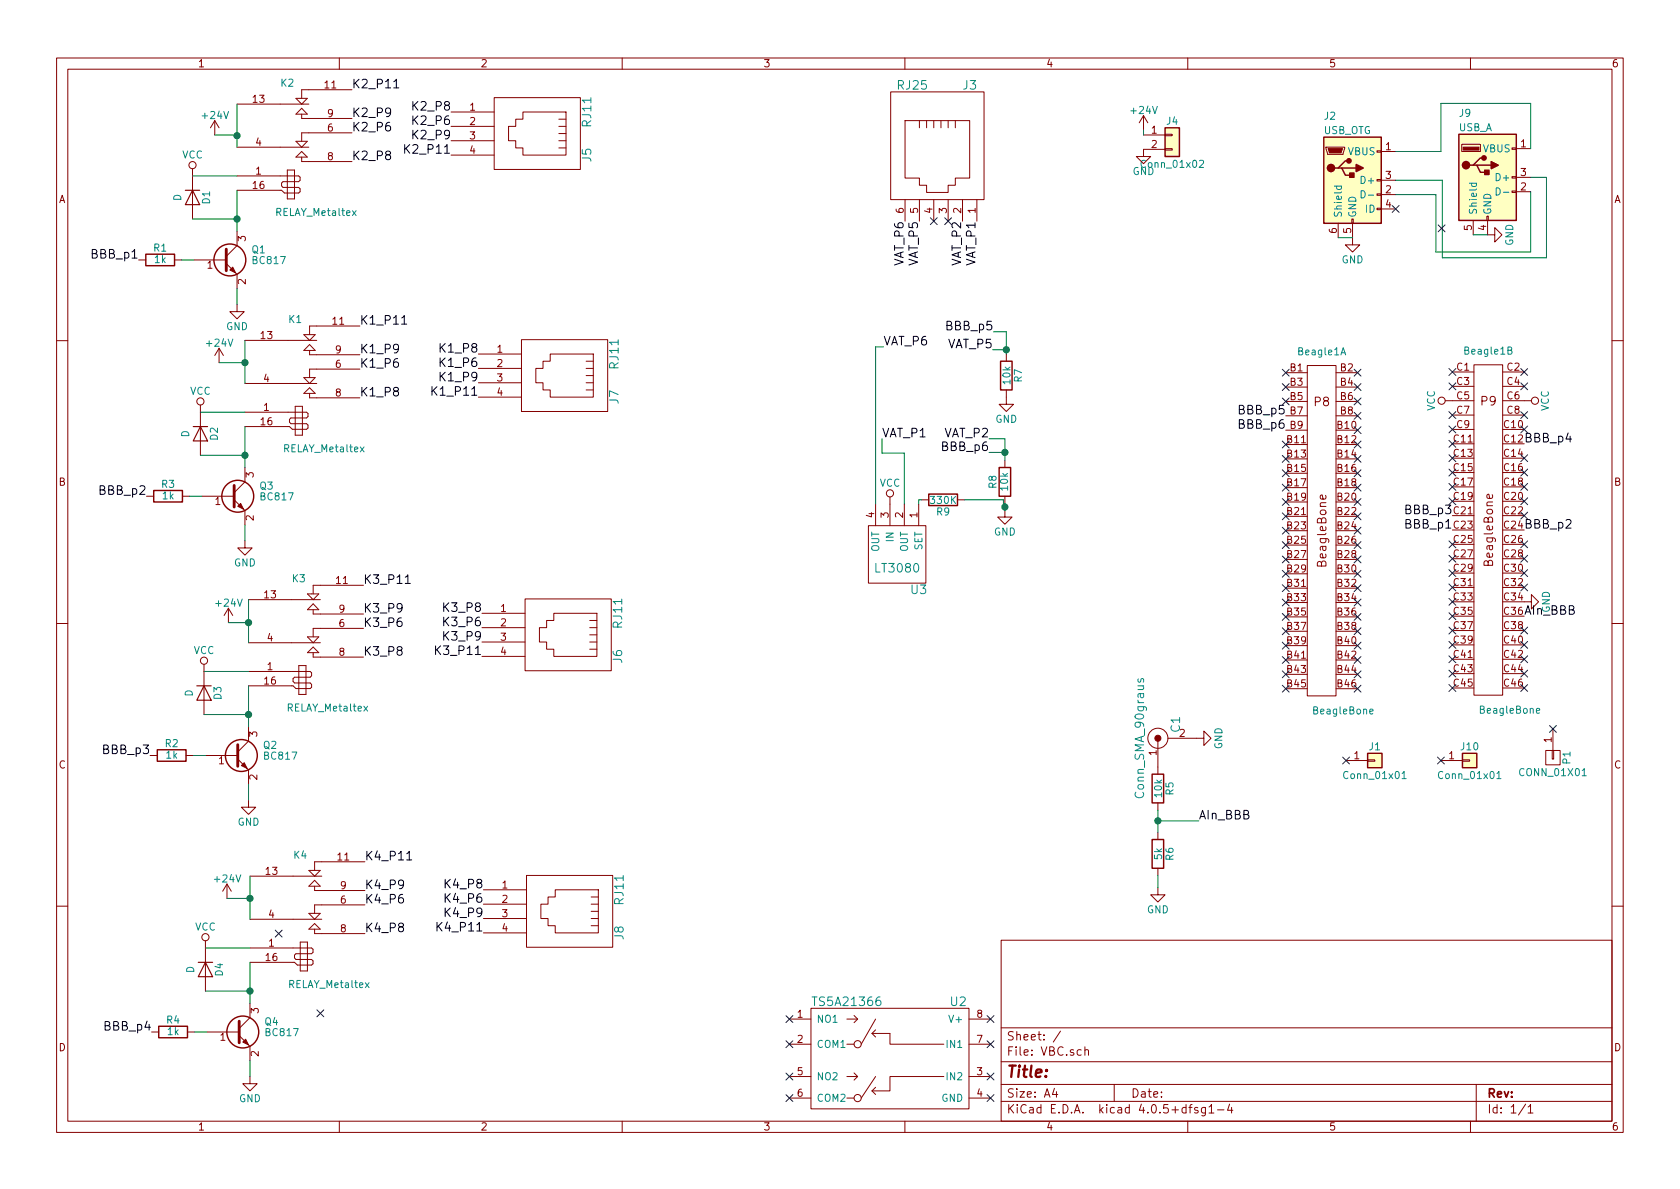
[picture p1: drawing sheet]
EESchema Schematic File Version 2
LIBS:power
LIBS:device
LIBS:transistors
LIBS:conn
LIBS:linear
LIBS:regul
LIBS:74xx
LIBS:cmos4000
LIBS:adc-dac
LIBS:memory
LIBS:xilinx
LIBS:microcontrollers
LIBS:dsp
LIBS:microchip
LIBS:analog_switches
LIBS:motorola
LIBS:texas
LIBS:intel
LIBS:audio
LIBS:interface
LIBS:digital-audio
LIBS:philips
LIBS:display
LIBS:cypress
LIBS:siliconi
LIBS:opto
LIBS:atmel
LIBS:contrib
LIBS:valves
LIBS:Controle
LIBS:VBC-cache
EELAYER 25 0
EELAYER END
$Descr A4 11693 8268
encoding utf-8
Sheet 1 1
Title ""
Date ""
Rev ""
Comp ""
Comment1 ""
Comment2 ""
Comment3 ""
Comment4 ""
$EndDescr
$Comp
L BeagleBone Beagle1
U 1 1
P 9200 3685
F 0 "Beagle1" H 9200 4935 50  0000 C CNN
F 1 "BeagleBone" H 9350 2435 50  0000 C CNN
F 2 "Controle:BEAGLEBONEBLACK" H 9200 2585 60  0001 C CNN
F 3 "" H 9200 2585 60  0000 C CNN
	1    9200 3685
	1    0    0    -1  
$EndComp
$Comp
L BeagleBone Beagle1
U 2 1
P 10360 3680
F 0 "Beagle1" H 10360 4930 50  0000 C CNN
F 1 "BeagleBone" H 10510 2430 50  0000 C CNN
F 2 "Controle:BEAGLEBONEBLACK" H 10360 2580 60  0001 C CNN
F 3 "" H 10360 2580 60  0000 C CNN
	2    10360 3680
	1    0    0    -1  
$EndComp
$Comp
L TS5A21366 U2
U 1 1
P 6195 7385
F 0 "U2" H 6670 7810 60  0000 C CNN
F 1 "TS5A21366" H 5895 7810 60  0000 C CNN
F 2 "Controle:VSSOP-8" H 6195 7385 60  0001 C CNN
F 3 "" H 6195 7385 60  0000 C CNN
	1    6195 7385
	1    0    0    -1  
$EndComp
$Comp
L CONN_01X01 P1
U 1 1
P 10810 5265
F 0 "P1" H 10810 5365 50  0000 C CNN
F 1 "CONN_01X01" V 10910 5265 50  0000 C CNN
F 2 "Controle:LNLS_LOGO" H 10810 5265 50  0001 C CNN
F 3 "" H 10810 5265 50  0000 C CNN
	1    10810 5265
	0    1    1    0   
$EndComp
$Comp
L BC817 Q3
U 1 1
P 1605 3445
F 0 "Q3" H 1805 3520 50  0000 L CNN
F 1 "BC817" H 1805 3445 50  0000 L CNN
F 2 "TO_SOT_Packages_SMD:SOT-23" H 1805 3370 50  0001 L CIN
F 3 "" H 1605 3445 50  0001 L CNN
	1    1605 3445
	1    0    0    -1  
$EndComp
$Comp
L RELAY_Metaltex K1
U 1 1
P 2105 2610
F 0 "K1" H 2055 3010 50  0000 C CNN
F 1 "RELAY_Metaltex" H 2255 2110 50  0000 C CNN
F 2 "Relays_THT:Relay_DPDT_Omron_G5V-2" H 2105 2610 50  0001 C CNN
F 3 "" H 2105 2610 50  0000 C CNN
	1    2105 2610
	1    0    0    -1  
$EndComp
$Comp
L VCC #PWR01
U 1 1
P 1395 2860
F 0 "#PWR01" H 1395 2710 50  0001 C CNN
F 1 "VCC" H 1395 3010 50  0000 C CNN
F 2 "" H 1395 2860 50  0001 C CNN
F 3 "" H 1395 2860 50  0001 C CNN
	1    1395 2860
	1    0    0    -1  
$EndComp
$Comp
L GND #PWR02
U 1 1
P 1705 3755
F 0 "#PWR02" H 1705 3505 50  0001 C CNN
F 1 "GND" H 1705 3605 50  0000 C CNN
F 2 "" H 1705 3755 50  0001 C CNN
F 3 "" H 1705 3755 50  0001 C CNN
	1    1705 3755
	1    0    0    -1  
$EndComp
$Comp
L R R3
U 1 1
P 1170 3445
F 0 "R3" V 1250 3445 50  0000 C CNN
F 1 "1k" V 1170 3445 50  0000 C CNN
F 2 "Resistors_SMD:R_0805" V 1100 3445 50  0001 C CNN
F 3 "" H 1170 3445 50  0001 C CNN
	1    1170 3445
	0    -1   -1   0   
$EndComp
Text Label 1020 3445 2    60   ~ 0
BBB_p2
$Comp
L BC817 Q1
U 1 1
P 1550 1800
F 0 "Q1" H 1750 1875 50  0000 L CNN
F 1 "BC817" H 1750 1800 50  0000 L CNN
F 2 "TO_SOT_Packages_SMD:SOT-23" H 1750 1725 50  0001 L CIN
F 3 "" H 1550 1800 50  0001 L CNN
	1    1550 1800
	1    0    0    -1  
$EndComp
$Comp
L RELAY_Metaltex K2
U 1 1
P 2050 965
F 0 "K2" H 2000 1365 50  0000 C CNN
F 1 "RELAY_Metaltex" H 2200 465 50  0000 C CNN
F 2 "Relays_THT:Relay_DPDT_Omron_G5V-2" H 2050 965 50  0001 C CNN
F 3 "" H 2050 965 50  0000 C CNN
	1    2050 965 
	1    0    0    -1  
$EndComp
$Comp
L VCC #PWR03
U 1 1
P 1340 1215
F 0 "#PWR03" H 1340 1065 50  0001 C CNN
F 1 "VCC" H 1340 1365 50  0000 C CNN
F 2 "" H 1340 1215 50  0001 C CNN
F 3 "" H 1340 1215 50  0001 C CNN
	1    1340 1215
	1    0    0    -1  
$EndComp
$Comp
L GND #PWR04
U 1 1
P 1650 2110
F 0 "#PWR04" H 1650 1860 50  0001 C CNN
F 1 "GND" H 1650 1960 50  0000 C CNN
F 2 "" H 1650 2110 50  0001 C CNN
F 3 "" H 1650 2110 50  0001 C CNN
	1    1650 2110
	1    0    0    -1  
$EndComp
$Comp
L R R1
U 1 1
P 1115 1800
F 0 "R1" V 1195 1800 50  0000 C CNN
F 1 "1k" V 1115 1800 50  0000 C CNN
F 2 "Resistors_SMD:R_0805" V 1045 1800 50  0001 C CNN
F 3 "" H 1115 1800 50  0001 C CNN
	1    1115 1800
	0    -1   -1   0   
$EndComp
Text Label 965  1800 2    60   ~ 0
BBB_p1
$Comp
L BC817 Q4
U 1 1
P 1640 7175
F 0 "Q4" H 1840 7250 50  0000 L CNN
F 1 "BC817" H 1840 7175 50  0000 L CNN
F 2 "TO_SOT_Packages_SMD:SOT-23" H 1840 7100 50  0001 L CIN
F 3 "" H 1640 7175 50  0001 L CNN
	1    1640 7175
	1    0    0    -1  
$EndComp
$Comp
L RELAY_Metaltex K4
U 1 1
P 2140 6340
F 0 "K4" H 2090 6740 50  0000 C CNN
F 1 "RELAY_Metaltex" H 2290 5840 50  0000 C CNN
F 2 "Relays_THT:Relay_DPDT_Omron_G5V-2" H 2140 6340 50  0001 C CNN
F 3 "" H 2140 6340 50  0000 C CNN
	1    2140 6340
	1    0    0    -1  
$EndComp
$Comp
L VCC #PWR05
U 1 1
P 1430 6590
F 0 "#PWR05" H 1430 6440 50  0001 C CNN
F 1 "VCC" H 1430 6740 50  0000 C CNN
F 2 "" H 1430 6590 50  0001 C CNN
F 3 "" H 1430 6590 50  0001 C CNN
	1    1430 6590
	1    0    0    -1  
$EndComp
$Comp
L GND #PWR06
U 1 1
P 1740 7485
F 0 "#PWR06" H 1740 7235 50  0001 C CNN
F 1 "GND" H 1740 7335 50  0000 C CNN
F 2 "" H 1740 7485 50  0001 C CNN
F 3 "" H 1740 7485 50  0001 C CNN
	1    1740 7485
	1    0    0    -1  
$EndComp
$Comp
L R R4
U 1 1
P 1205 7175
F 0 "R4" V 1285 7175 50  0000 C CNN
F 1 "1k" V 1205 7175 50  0000 C CNN
F 2 "Resistors_SMD:R_0805" V 1135 7175 50  0001 C CNN
F 3 "" H 1205 7175 50  0001 C CNN
	1    1205 7175
	0    -1   -1   0   
$EndComp
Text Label 1055 7175 2    60   ~ 0
BBB_p4
$Comp
L BC817 Q2
U 1 1
P 1630 5250
F 0 "Q2" H 1830 5325 50  0000 L CNN
F 1 "BC817" H 1830 5250 50  0000 L CNN
F 2 "TO_SOT_Packages_SMD:SOT-23" H 1830 5175 50  0001 L CIN
F 3 "" H 1630 5250 50  0001 L CNN
	1    1630 5250
	1    0    0    -1  
$EndComp
$Comp
L RELAY_Metaltex K3
U 1 1
P 2130 4415
F 0 "K3" H 2080 4815 50  0000 C CNN
F 1 "RELAY_Metaltex" H 2280 3915 50  0000 C CNN
F 2 "Relays_THT:Relay_DPDT_Omron_G5V-2" H 2130 4415 50  0001 C CNN
F 3 "" H 2130 4415 50  0000 C CNN
	1    2130 4415
	1    0    0    -1  
$EndComp
$Comp
L VCC #PWR07
U 1 1
P 1420 4665
F 0 "#PWR07" H 1420 4515 50  0001 C CNN
F 1 "VCC" H 1420 4815 50  0000 C CNN
F 2 "" H 1420 4665 50  0001 C CNN
F 3 "" H 1420 4665 50  0001 C CNN
	1    1420 4665
	1    0    0    -1  
$EndComp
$Comp
L GND #PWR08
U 1 1
P 1730 5560
F 0 "#PWR08" H 1730 5310 50  0001 C CNN
F 1 "GND" H 1730 5410 50  0000 C CNN
F 2 "" H 1730 5560 50  0001 C CNN
F 3 "" H 1730 5560 50  0001 C CNN
	1    1730 5560
	1    0    0    -1  
$EndComp
$Comp
L R R2
U 1 1
P 1195 5250
F 0 "R2" V 1275 5250 50  0000 C CNN
F 1 "1k" V 1195 5250 50  0000 C CNN
F 2 "Resistors_SMD:R_0805" V 1125 5250 50  0001 C CNN
F 3 "" H 1195 5250 50  0001 C CNN
	1    1195 5250
	0    -1   -1   0   
$EndComp
Text Label 1045 5250 2    60   ~ 0
BBB_p3
$Comp
L R R5
U 1 1
P 8060 5480
F 0 "R5" V 8140 5480 50  0000 C CNN
F 1 "10k" V 8060 5480 50  0000 C CNN
F 2 "Resistors_SMD:R_0805" V 7990 5480 50  0001 C CNN
F 3 "" H 8060 5480 50  0001 C CNN
	1    8060 5480
	1    0    0    -1  
$EndComp
$Comp
L R R6
U 1 1
P 8060 5935
F 0 "R6" V 8140 5935 50  0000 C CNN
F 1 "5k" V 8060 5935 50  0000 C CNN
F 2 "Resistors_SMD:R_0805" V 7990 5935 50  0001 C CNN
F 3 "" H 8060 5935 50  0001 C CNN
	1    8060 5935
	1    0    0    -1  
$EndComp
$Comp
L GND #PWR09
U 1 1
P 8060 6170
F 0 "#PWR09" H 8060 5920 50  0001 C CNN
F 1 "GND" H 8060 6020 50  0000 C CNN
F 2 "" H 8060 6170 50  0001 C CNN
F 3 "" H 8060 6170 50  0001 C CNN
	1    8060 6170
	1    0    0    -1  
$EndComp
Text Label 8345 5705 0    60   ~ 0
AIn_BBB
$Comp
L Conn_SMA_90graus C1
U 1 1
P 8060 5130
F 0 "C1" H 8155 5010 60  0000 C CNN
F 1 "Conn_SMA_90graus" H 8060 5260 60  0000 C CNN
F 2 "Connectors:SMA_THT_Jack_Straight" H 8060 5130 60  0001 C CNN
F 3 "" H 8060 5130 60  0000 C CNN
	1    8060 5130
	0    -1   -1   0   
$EndComp
$Comp
L USB_OTG J2
U 1 1
P 9415 1245
F 0 "J2" H 9215 1695 50  0000 L CNN
F 1 "USB_OTG" H 9215 1595 50  0000 L CNN
F 2 "Connectors:USB_Micro-B" H 9565 1195 50  0001 C CNN
F 3 "" H 9565 1195 50  0001 C CNN
	1    9415 1245
	1    0    0    -1  
$EndComp
$Comp
L GND #PWR010
U 1 1
P 8330 5130
F 0 "#PWR010" H 8330 4880 50  0001 C CNN
F 1 "GND" H 8330 4980 50  0000 C CNN
F 2 "" H 8330 5130 50  0001 C CNN
F 3 "" H 8330 5130 50  0001 C CNN
	1    8330 5130
	0    -1   -1   0   
$EndComp
$Comp
L +24V #PWR011
U 1 1
P 1590 4325
F 0 "#PWR011" H 1590 4175 50  0001 C CNN
F 1 "+24V" H 1590 4465 50  0000 C CNN
F 2 "" H 1590 4325 50  0001 C CNN
F 3 "" H 1590 4325 50  0001 C CNN
	1    1590 4325
	1    0    0    -1  
$EndComp
$Comp
L +24V #PWR012
U 1 1
P 1525 2515
F 0 "#PWR012" H 1525 2365 50  0001 C CNN
F 1 "+24V" H 1525 2655 50  0000 C CNN
F 2 "" H 1525 2515 50  0001 C CNN
F 3 "" H 1525 2515 50  0001 C CNN
	1    1525 2515
	1    0    0    -1  
$EndComp
$Comp
L +24V #PWR013
U 1 1
P 1495 930
F 0 "#PWR013" H 1495 780 50  0001 C CNN
F 1 "+24V" H 1495 1070 50  0000 C CNN
F 2 "" H 1495 930 50  0001 C CNN
F 3 "" H 1495 930 50  0001 C CNN
	1    1495 930 
	1    0    0    -1  
$EndComp
$Comp
L +24V #PWR014
U 1 1
P 1580 6245
F 0 "#PWR014" H 1580 6095 50  0001 C CNN
F 1 "+24V" H 1580 6385 50  0000 C CNN
F 2 "" H 1580 6245 50  0001 C CNN
F 3 "" H 1580 6245 50  0001 C CNN
	1    1580 6245
	1    0    0    -1  
$EndComp
$Comp
L Conn_01x02 J4
U 1 1
P 8160 930
F 0 "J4" H 8160 1030 50  0000 C CNN
F 1 "Conn_01x02" H 8160 730 50  0000 C CNN
F 2 "Connectors_Terminal_Blocks:TerminalBlock_Altech_AK300-2_P5.00mm" H 8160 930 50  0001 C CNN
F 3 "" H 8160 930 50  0001 C CNN
	1    8160 930 
	1    0    0    -1  
$EndComp
$Comp
L VCC #PWR015
U 1 1
P 10110 2780
F 0 "#PWR015" H 10110 2630 50  0001 C CNN
F 1 "VCC" H 10110 2930 50  0000 C CNN
F 2 "" H 10110 2780 50  0001 C CNN
F 3 "" H 10110 2780 50  0001 C CNN
	1    10110 2780
	0    -1   -1   0   
$EndComp
$Comp
L GND #PWR016
U 1 1
P 10610 4180
F 0 "#PWR016" H 10610 3930 50  0001 C CNN
F 1 "GND" H 10610 4030 50  0000 C CNN
F 2 "" H 10610 4180 50  0001 C CNN
F 3 "" H 10610 4180 50  0001 C CNN
	1    10610 4180
	0    -1   -1   0   
$EndComp
$Comp
L +24V #PWR017
U 1 1
P 7960 895
F 0 "#PWR017" H 7960 745 50  0001 C CNN
F 1 "+24V" H 7960 1035 50  0000 C CNN
F 2 "" H 7960 895 50  0001 C CNN
F 3 "" H 7960 895 50  0001 C CNN
	1    7960 895 
	1    0    0    -1  
$EndComp
$Comp
L RJ11 J7
U 1 1
P 3930 2605
F 0 "J7" H 4080 2955 60  0000 C CNN
F 1 "RJ11" H 3780 2955 60  0000 C CNN
F 2 "Controle:RJ11-4P4C-HIROSE" H 3930 2605 60  0001 C CNN
F 3 "" H 3930 2605 60  0000 C CNN
	1    3930 2605
	0    1    1    0   
$EndComp
$Comp
L RJ11 J6
U 1 1
P 3955 4410
F 0 "J6" H 4105 4760 60  0000 C CNN
F 1 "RJ11" H 3805 4760 60  0000 C CNN
F 2 "Controle:RJ11-4P4C-HIROSE" H 3955 4410 60  0001 C CNN
F 3 "" H 3955 4410 60  0000 C CNN
	1    3955 4410
	0    1    1    0   
$EndComp
$Comp
L RJ11 J8
U 1 1
P 3965 6335
F 0 "J8" H 4115 6685 60  0000 C CNN
F 1 "RJ11" H 3815 6685 60  0000 C CNN
F 2 "Controle:RJ11-4P4C-HIROSE" H 3965 6335 60  0001 C CNN
F 3 "" H 3965 6335 60  0000 C CNN
	1    3965 6335
	0    1    1    0   
$EndComp
$Comp
L RJ11 J5
U 1 1
P 3740 920
F 0 "J5" H 3890 1270 60  0000 C CNN
F 1 "RJ11" H 3590 1270 60  0000 C CNN
F 2 "Controle:RJ11-4P4C-HIROSE" H 3740 920 60  0001 C CNN
F 3 "" H 3740 920 60  0000 C CNN
	1    3740 920 
	0    1    1    0   
$EndComp
$Comp
L USB_A J9
U 1 1
P 10355 1225
F 0 "J9" H 10155 1675 50  0000 L CNN
F 1 "USB_A" H 10155 1575 50  0000 L CNN
F 2 "Connectors:USB_A" H 10505 1175 50  0001 C CNN
F 3 "" H 10505 1175 50  0001 C CNN
	1    10355 1225
	1    0    0    -1  
$EndComp
$Comp
L GND #PWR018
U 1 1
P 10355 1625
F 0 "#PWR018" H 10355 1375 50  0001 C CNN
F 1 "GND" H 10355 1475 50  0000 C CNN
F 2 "" H 10355 1625 50  0001 C CNN
F 3 "" H 10355 1625 50  0001 C CNN
	1    10355 1625
	0    -1   -1   0   
$EndComp
$Comp
L GND #PWR019
U 1 1
P 9415 1645
F 0 "#PWR019" H 9415 1395 50  0001 C CNN
F 1 "GND" H 9415 1495 50  0000 C CNN
F 2 "" H 9415 1645 50  0001 C CNN
F 3 "" H 9415 1645 50  0001 C CNN
	1    9415 1645
	1    0    0    -1  
$EndComp
$Comp
L Conn_01x01 J10
U 1 1
P 10230 5285
F 0 "J10" H 10230 5385 50  0000 C CNN
F 1 "Conn_01x01" H 10230 5185 50  0000 C CNN
F 2 "Controle:BEAGLEBONEBLACK_(fixation_holes)" H 10230 5285 50  0001 C CNN
F 3 "" H 10230 5285 50  0001 C CNN
	1    10230 5285
	1    0    0    -1  
$EndComp
$Comp
L VCC #PWR020
U 1 1
P 10610 2780
F 0 "#PWR020" H 10610 2630 50  0001 C CNN
F 1 "VCC" H 10610 2930 50  0000 C CNN
F 2 "" H 10610 2780 50  0001 C CNN
F 3 "" H 10610 2780 50  0001 C CNN
	1    10610 2780
	0    1    1    0   
$EndComp
$Comp
L Conn_01x01 J1
U 1 1
P 9570 5285
F 0 "J1" H 9570 5385 50  0000 C CNN
F 1 "Conn_01x01" H 9570 5185 50  0000 C CNN
F 2 "Controle:Mean_Well_RS15" H 9570 5285 50  0001 C CNN
F 3 "" H 9570 5285 50  0001 C CNN
	1    9570 5285
	1    0    0    -1  
$EndComp
$Comp
L R R8
U 1 1
P 6995 3345
F 0 "R8" V 7075 3345 50  0000 C CNN
F 1 "10k" V 6995 3345 50  0000 C CNN
F 2 "Resistors_SMD:R_0805" V 6925 3345 50  0001 C CNN
F 3 "" H 6995 3345 50  0001 C CNN
	1    6995 3345
	-1   0    0    1   
$EndComp
$Comp
L R R7
U 1 1
P 7005 2605
F 0 "R7" V 7085 2605 50  0000 C CNN
F 1 "10k" V 7005 2605 50  0000 C CNN
F 2 "Resistors_SMD:R_0805" V 6935 2605 50  0001 C CNN
F 3 "" H 7005 2605 50  0001 C CNN
	1    7005 2605
	1    0    0    -1  
$EndComp
Text Label 6910 2425 2    60   ~ 0
VAT_P5
Text Label 6885 3045 2    60   ~ 0
VAT_P2
Text Label 6150 2405 0    60   ~ 0
VAT_P6
$Comp
L GND #PWR021
U 1 1
P 6995 3540
F 0 "#PWR021" H 6995 3290 50  0001 C CNN
F 1 "GND" H 6995 3390 50  0000 C CNN
F 2 "" H 6995 3540 50  0001 C CNN
F 3 "" H 6995 3540 50  0001 C CNN
	1    6995 3540
	1    0    0    -1  
$EndComp
Text Label 6140 3045 0    60   ~ 0
VAT_P1
Text Label 6915 2300 2    60   ~ 0
BBB_p5
Text Label 6885 3140 2    60   ~ 0
BBB_p6
$Comp
L RJ25 J3
U 1 1
P 6500 1080
F 0 "J3" H 6750 1580 60  0000 C CNN
F 1 "RJ25" H 6350 1580 60  0000 C CNN
F 2 "Controle:RJ25_(conversor)" H 6500 1080 60  0001 C CNN
F 3 "" H 6500 1080 60  0000 C CNN
	1    6500 1080
	1    0    0    -1  
$EndComp
Text Label 6800 1530 3    60   ~ 0
VAT_P1
Text Label 6700 1530 3    60   ~ 0
VAT_P2
Text Label 6400 1530 3    60   ~ 0
VAT_P5
Text Label 6300 1530 3    60   ~ 0
VAT_P6
Text Label 10110 3680 2    60   ~ 0
BBB_p1
Text Label 10610 3680 0    60   ~ 0
BBB_p2
Text Label 10110 3580 2    60   ~ 0
BBB_p3
Text Label 10610 3080 0    60   ~ 0
BBB_p4
Text Label 10610 4280 0    60   ~ 0
AIn_BBB
$Comp
L GND #PWR022
U 1 1
P 7005 2755
F 0 "#PWR022" H 7005 2505 50  0001 C CNN
F 1 "GND" H 7005 2605 50  0000 C CNN
F 2 "" H 7005 2755 50  0001 C CNN
F 3 "" H 7005 2755 50  0001 C CNN
	1    7005 2755
	1    0    0    -1  
$EndComp
Text Label 8950 2985 2    60   ~ 0
BBB_p6
Text Label 8950 2885 2    60   ~ 0
BBB_p5
NoConn ~ 9715 1445
NoConn ~ 6500 1530
NoConn ~ 6600 1530
Text Label 2450 615  0    60   ~ 0
K2_P11
NoConn ~ 8950 2585
NoConn ~ 8950 2685
NoConn ~ 8950 2785
NoConn ~ 9450 2585
NoConn ~ 9450 2685
NoConn ~ 9450 2785
NoConn ~ 9450 2885
NoConn ~ 9450 2985
NoConn ~ 9450 3085
NoConn ~ 9450 3185
NoConn ~ 9450 3285
NoConn ~ 8950 3285
NoConn ~ 8950 3185
NoConn ~ 8950 3085
NoConn ~ 10110 3080
NoConn ~ 10110 2980
NoConn ~ 10110 2880
NoConn ~ 10110 3180
NoConn ~ 10110 2580
NoConn ~ 10110 2680
NoConn ~ 10610 2680
NoConn ~ 10610 2580
NoConn ~ 10610 2880
NoConn ~ 10610 2980
NoConn ~ 10610 3180
NoConn ~ 10610 3280
NoConn ~ 10610 3380
NoConn ~ 10610 3480
NoConn ~ 10610 3580
NoConn ~ 10610 3780
NoConn ~ 10610 3880
NoConn ~ 10610 3980
NoConn ~ 10610 4080
NoConn ~ 10610 4380
NoConn ~ 10610 4480
NoConn ~ 10610 4580
NoConn ~ 10610 4680
NoConn ~ 10110 4680
NoConn ~ 10110 4580
NoConn ~ 10110 4480
NoConn ~ 10110 4380
NoConn ~ 10110 4280
NoConn ~ 10110 4180
NoConn ~ 10110 4080
NoConn ~ 10110 3980
NoConn ~ 10110 3480
NoConn ~ 10110 3380
NoConn ~ 9450 3385
NoConn ~ 9450 3485
NoConn ~ 9450 3585
NoConn ~ 9450 3685
NoConn ~ 9450 3785
NoConn ~ 9450 3885
NoConn ~ 9450 3985
NoConn ~ 9450 4085
NoConn ~ 9450 4185
NoConn ~ 9450 4285
NoConn ~ 9450 4385
NoConn ~ 9450 4485
NoConn ~ 9450 4585
NoConn ~ 9450 4685
NoConn ~ 8950 4685
NoConn ~ 8950 4585
NoConn ~ 8950 4485
NoConn ~ 8950 4385
NoConn ~ 8950 4285
NoConn ~ 8950 4185
NoConn ~ 8950 4085
NoConn ~ 8950 3985
NoConn ~ 8950 3885
NoConn ~ 8950 3785
NoConn ~ 8950 3685
NoConn ~ 8950 4785
$Comp
L D D2
U 1 1
P 1395 3010
F 0 "D2" H 1395 3110 50  0000 C CNN
F 1 "D" H 1395 2910 50  0000 C CNN
F 2 "Diodes_SMD:D_0805" H 1395 3010 50  0001 C CNN
F 3 "" H 1395 3010 50  0001 C CNN
	1    1395 3010
	0    1    1    0   
$EndComp
$Comp
L D D1
U 1 1
P 1340 1365
F 0 "D1" H 1340 1465 50  0000 C CNN
F 1 "D" H 1340 1265 50  0000 C CNN
F 2 "Diodes_SMD:D_0805" H 1340 1365 50  0001 C CNN
F 3 "" H 1340 1365 50  0001 C CNN
	1    1340 1365
	0    1    1    0   
$EndComp
$Comp
L D D3
U 1 1
P 1420 4815
F 0 "D3" H 1420 4915 50  0000 C CNN
F 1 "D" H 1420 4715 50  0000 C CNN
F 2 "Diodes_SMD:D_0805" H 1420 4815 50  0001 C CNN
F 3 "" H 1420 4815 50  0001 C CNN
	1    1420 4815
	0    1    1    0   
$EndComp
$Comp
L D D4
U 1 1
P 1430 6740
F 0 "D4" H 1430 6840 50  0000 C CNN
F 1 "D" H 1430 6640 50  0000 C CNN
F 2 "Diodes_SMD:D_0805" H 1430 6740 50  0001 C CNN
F 3 "" H 1430 6740 50  0001 C CNN
	1    1430 6740
	0    1    1    0   
$EndComp
NoConn ~ 9450 4785
NoConn ~ 10110 4780
NoConn ~ 10610 4780
Text Label 3140 1070 2    60   ~ 0
K2_P11
Text Label 2450 915  0    60   ~ 0
K2_P6
Text Label 3140 870  2    60   ~ 0
K2_P6
Text Label 2450 1115 0    60   ~ 0
K2_P8
Text Label 2450 815  0    60   ~ 0
K2_P9
Text Label 3140 770  2    60   ~ 0
K2_P8
Text Label 3140 970  2    60   ~ 0
K2_P9
$Comp
L LT3080 U3
U 1 1
P 6245 3850
F 0 "U3" H 6095 4100 60  0000 C CNN
F 1 "LT3080" H 6245 3950 60  0000 C CNN
F 2 "TO_SOT_Packages_SMD:SOT-223" H 6195 3850 60  0001 C CNN
F 3 "" H 6195 3850 60  0000 C CNN
	1    6245 3850
	-1   0    0    1   
$EndComp
$Comp
L VCC #PWR023
U 1 1
P 6195 3500
F 0 "#PWR023" H 6195 3350 50  0001 C CNN
F 1 "VCC" H 6195 3650 50  0000 C CNN
F 2 "" H 6195 3500 50  0001 C CNN
F 3 "" H 6195 3500 50  0001 C CNN
	1    6195 3500
	1    0    0    -1  
$EndComp
$Comp
L R R9
U 1 1
P 6565 3470
F 0 "R9" V 6645 3470 50  0000 C CNN
F 1 "330K" V 6565 3470 50  0000 C CNN
F 2 "Resistors_SMD:R_0805" V 6495 3470 50  0001 C CNN
F 3 "" H 6565 3470 50  0001 C CNN
	1    6565 3470
	0    1    1    0   
$EndComp
Text Label 2530 4065 0    60   ~ 0
K3_P11
Text Label 3355 4560 2    60   ~ 0
K3_P11
Text Label 3355 4360 2    60   ~ 0
K3_P6
Text Label 2530 4565 0    60   ~ 0
K3_P8
Text Label 2530 4265 0    60   ~ 0
K3_P9
Text Label 3355 4260 2    60   ~ 0
K3_P8
Text Label 3355 4460 2    60   ~ 0
K3_P9
Text Label 2530 4365 0    60   ~ 0
K3_P6
Text Label 2505 2260 0    60   ~ 0
K1_P11
Text Label 3330 2755 2    60   ~ 0
K1_P11
Text Label 3330 2555 2    60   ~ 0
K1_P6
Text Label 2505 2760 0    60   ~ 0
K1_P8
Text Label 2505 2460 0    60   ~ 0
K1_P9
Text Label 3330 2455 2    60   ~ 0
K1_P8
Text Label 3330 2655 2    60   ~ 0
K1_P9
Text Label 2505 2560 0    60   ~ 0
K1_P6
Text Label 2540 5990 0    60   ~ 0
K4_P11
Text Label 3365 6485 2    60   ~ 0
K4_P11
Text Label 3365 6285 2    60   ~ 0
K4_P6
Text Label 2540 6490 0    60   ~ 0
K4_P8
Text Label 2540 6190 0    60   ~ 0
K4_P9
Text Label 3365 6185 2    60   ~ 0
K4_P8
Text Label 3365 6385 2    60   ~ 0
K4_P9
Text Label 2540 6290 0    60   ~ 0
K4_P6
$Comp
L GND #PWR024
U 1 1
P 7960 1030
F 0 "#PWR024" H 7960 780 50  0001 C CNN
F 1 "GND" H 7960 880 50  0000 C CNN
F 2 "" H 7960 1030 50  0001 C CNN
F 3 "" H 7960 1030 50  0001 C CNN
	1    7960 1030
	1    0    0    -1  
$EndComp
NoConn ~ 8950 3385
NoConn ~ 8950 3485
NoConn ~ 8950 3585
Connection ~ 1740 6245
Wire Wire Line
	1740 6090 1740 6390
Wire Wire Line
	1580 6245 1740 6245
Connection ~ 1740 6890
Wire Wire Line
	1430 6890 1740 6890
Connection ~ 1730 4325
Wire Wire Line
	1730 4165 1730 4465
Wire Wire Line
	1590 4325 1730 4325
Connection ~ 1705 2515
Wire Wire Line
	1705 2360 1705 2660
Wire Wire Line
	1525 2515 1705 2515
Wire Wire Line
	6395 3470 6415 3470
Wire Wire Line
	6395 3500 6395 3470
Connection ~ 6995 3520
Wire Wire Line
	6985 3520 6995 3520
Wire Wire Line
	6985 3470 6985 3520
Wire Wire Line
	6715 3470 6985 3470
Wire Wire Line
	6995 3540 6995 3495
Wire Wire Line
	6295 3145 6295 3500
Wire Wire Line
	6140 3145 6295 3145
Wire Wire Line
	6140 3045 6140 3145
Wire Wire Line
	6095 2405 6150 2405
Wire Wire Line
	6095 3500 6095 2405
Connection ~ 1650 1515
Wire Wire Line
	1340 1515 1650 1515
Connection ~ 1705 3160
Wire Wire Line
	1395 3160 1705 3160
Connection ~ 1730 4965
Wire Wire Line
	1420 4965 1730 4965
Connection ~ 1650 935 
Wire Wire Line
	1650 715  1650 935 
Wire Wire Line
	1650 930  1650 1015
Wire Wire Line
	1495 930  1650 930 
Wire Wire Line
	6885 3140 6995 3140
Wire Wire Line
	6885 3045 6995 3045
Connection ~ 6995 3140
Connection ~ 7005 2425
Wire Wire Line
	7005 2300 7005 2455
Wire Wire Line
	7005 2300 6915 2300
Wire Wire Line
	6910 2425 7005 2425
Wire Wire Line
	6995 3045 6995 3195
Wire Wire Line
	1705 3245 1705 2960
Wire Wire Line
	1395 2860 1705 2860
Wire Wire Line
	1320 3445 1405 3445
Wire Wire Line
	1650 1600 1650 1315
Wire Wire Line
	1650 2110 1650 2000
Wire Wire Line
	1340 1215 1650 1215
Wire Wire Line
	1265 1800 1350 1800
Wire Wire Line
	1740 6975 1740 6690
Wire Wire Line
	1740 7485 1740 7375
Wire Wire Line
	1430 6590 1740 6590
Wire Wire Line
	1355 7175 1440 7175
Wire Wire Line
	1730 5050 1730 4765
Wire Wire Line
	1730 5560 1730 5450
Wire Wire Line
	1420 4665 1730 4665
Wire Wire Line
	1345 5250 1430 5250
Wire Wire Line
	8060 5630 8060 5785
Wire Wire Line
	8060 5705 8345 5705
Connection ~ 8060 5705
Wire Wire Line
	9715 1045 10030 1045
Wire Wire Line
	10030 1045 10030 710 
Wire Wire Line
	10030 710  10655 710 
Wire Wire Line
	10655 710  10655 1025
Wire Wire Line
	9715 1245 10040 1245
Wire Wire Line
	10040 1245 10040 1785
Wire Wire Line
	10040 1785 10765 1785
Wire Wire Line
	10765 1785 10765 1225
Wire Wire Line
	10765 1225 10655 1225
Wire Wire Line
	10655 1325 10655 1745
Wire Wire Line
	10655 1745 9995 1745
Wire Wire Line
	9995 1745 9995 1345
Wire Wire Line
	9995 1345 9715 1345
Wire Wire Line
	10355 1625 10255 1625
Wire Wire Line
	9315 1645 9415 1645
Wire Wire Line
	8060 6170 8060 6085
Wire Wire Line
	7960 930  7960 895 
NoConn ~ 9370 5285
NoConn ~ 6895 7085
NoConn ~ 6895 7260
NoConn ~ 6895 7485
NoConn ~ 6895 7635
NoConn ~ 5495 7085
NoConn ~ 5495 7260
NoConn ~ 5495 7485
NoConn ~ 5495 7635
NoConn ~ 10810 5065
NoConn ~ 10030 5285
Wire Wire Line
	1705 3645 1705 3755
NoConn ~ 1940 6490
NoConn ~ 12510 3290
NoConn ~ 10110 3780
NoConn ~ 10110 3880
NoConn ~ 10110 3280
NoConn ~ 10035 1580
NoConn ~ 11805 4590
NoConn ~ 2230 7045
$EndSCHEMATC
